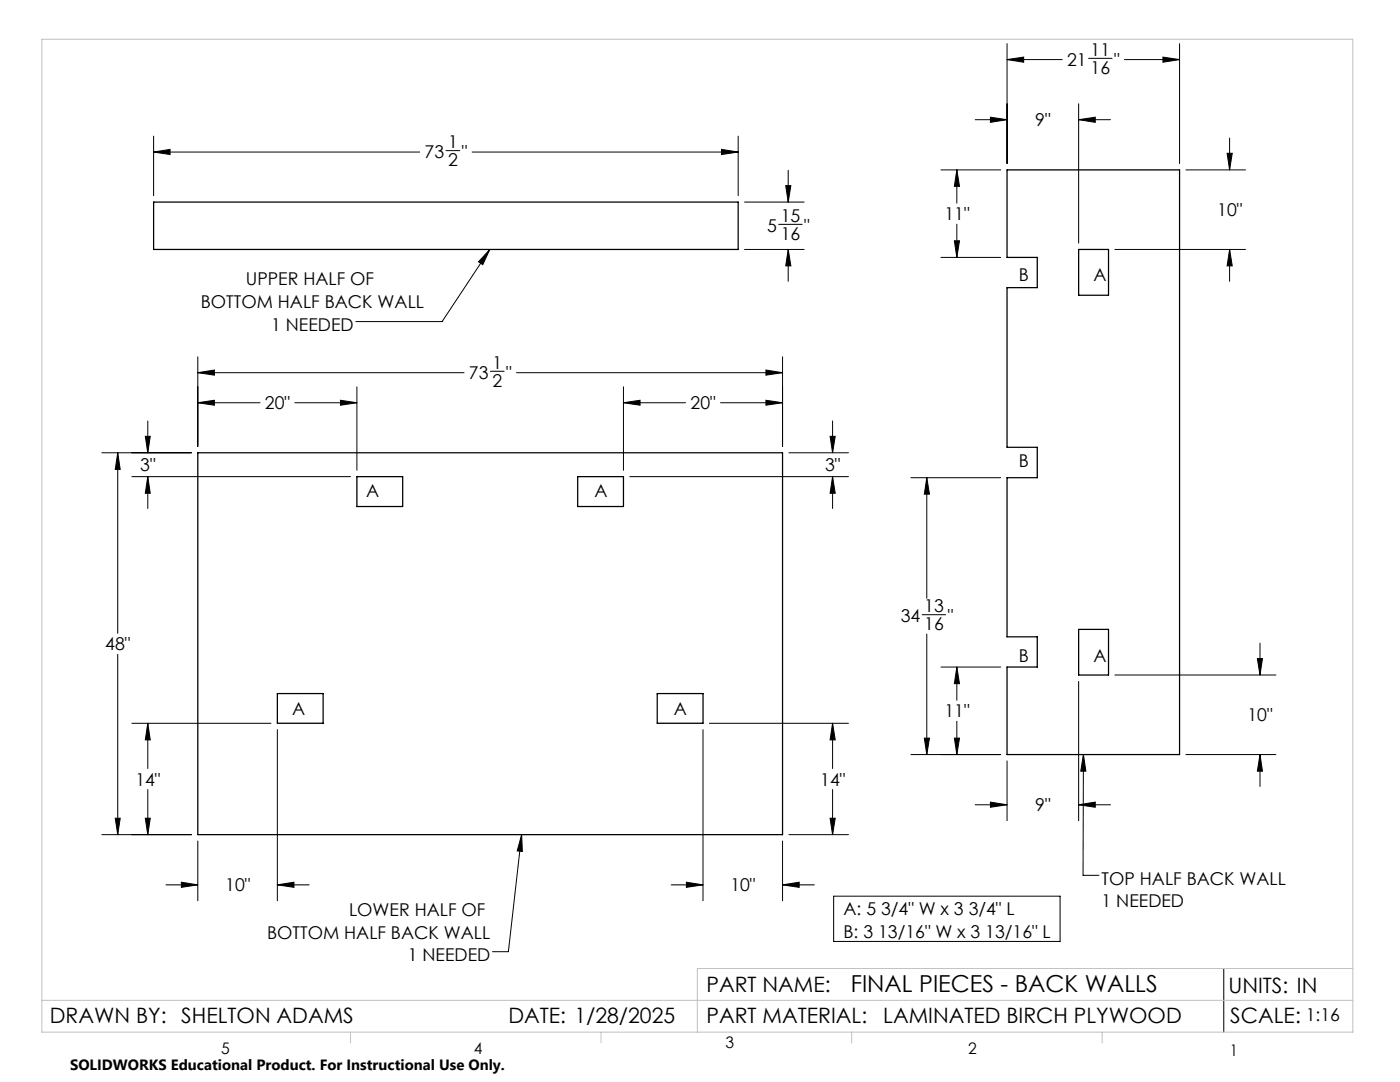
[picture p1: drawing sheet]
<svg xmlns="http://www.w3.org/2000/svg" width="279mm" height="216mm" viewBox="0 0 279 216" stroke-linecap="round" stroke-linejoin="round" font-family="sans-serif">
<path d="M201 33.9h34.4v116.7h-34.4v-17.5h6v-6h-6v-31.8h6v-6h-6v-31.9h6v-6h-6zM30.7 40.3h116.6v9.5h-116.6zM215.3 49.8h5.9v9.1h-5.9zM39.5 90.3h116.7v76.2h-116.7zM71.2 95.1h9.2v6h-9.2zM115.3 95.1h9.1v6h-9.1zM55.4 138.4h9.1v5.9h-9.1zM131.2 138.4h9.1v5.9h-9.1zM215.3 125.6h5.9v9.1h-5.9z" fill="none" stroke="#000" stroke-width=".25"/>
<g fill="none" stroke="#000" stroke-width=".2">
<path d="M201 11.9l3.3-.5v1zM201 8.7v23.9M201 11.9h11M217.2 11.6h4.7M224.4 11.9h11M232.1 11.4l3.3 .5-3.3 .5zM235.4 8.7v23.9M30.7 30.3l3.2-.5v1zM30.7 27.2v11.9M30.7 30.3h53M89 30.1h2.8M94.2 30.3h53.1"/>
<path d="M144 29.8l3.3 .5-3.3 .5zM147.3 27.2v11.9M156.8 37h1l-.5 3.3zM157.3 34v6.3M187.8 33.9h11.9M191 33.9l.5 3.3h-1zM191 33.9v6.6M194.6 23.9h6.4M197.7 23.4l3.3 .5-3.3 .5zM215.3 23.9l3.3-.5v1zM215.3 20.7v27.8M215.3 23.9h6.3"/>
<path d="M236.7 33.9h11.9M244.9 30.6h1l-.5 3.3zM245.4 27.6v6.3M97.8 49.8l-1.5 3-.8-.6zM97.8 49.8l-9.6 14.4h-17.2M148.6 49.8h11.9M148.6 40.3h11.9M155.4 44.8h4.7M157.3 49.8l.5 3.3h-1zM157.3 49.8v6.3M187.8 51.4h11.9M190.5 48h1l-.5 3.4z"/>
<path d="M191 44.7v6.7M222.5 49.8h26.1M245.4 49.8l.5 3.3h-1zM245.4 49.8v6.3M39.5 74.4l3.3-.6v1.1zM39.5 71.2v17.9M39.5 74.4h53.1M67.9 79.9l3.3 .5-3.3 .5zM71.2 77.2v16.6M97.9 74.1h2.7M103.1 74.4h53.1M124.4 77.2v16.6"/>
<path d="M152.9 73.8l3.3 .6-3.3 .5zM152.9 79.9l3.3 .5-3.3 .5zM156.2 71.2v17.9M20.3 90.3h17.9M23.5 90.3l.5 3.4h-1zM23.5 90.3v36.1M26.3 95.1h43.7M29 87.1h1l-.5 3.2zM29.5 95.1l.5 3.3h-1zM29.5 84v6.3M29.5 95.1v6.4M39.5 80.4l3.3-.5v1z"/>
<path d="M39.5 80.4h12.4M58.8 80.4h12.4M124.4 80.4l3.3-.5v1zM124.4 80.4h12.4M125.7 95.1h43.6M143.8 80.4h12.4M157.4 90.3h11.9M165.7 87.1h1l-.5 3.2zM166.2 95.1l.5 3.3h-1zM166.2 84v6.3M166.2 95.1v6.4M181.8 95.3h17.9"/>
<path d="M185 95.3l.5 3.3h-1zM185 95.3v24.1M23.5 130.6v35.9M184 122.7h4.7M185 126.5v24.1M187.8 133.1h11.9M191 133.1l.5 3.3h-1zM191 133.1v6.6M215.3 136v27.8M222.5 134.7h32.1M250.9 131.4h1.1l-.5 3.3zM251.5 128.3v6.4"/>
<path d="M26.3 144.3h27.8M29.5 144.3l.5 3.3h-1zM29.5 144.3v9.1M29.5 157.6v8.9M55.4 145.6v34.1M140.3 145.6v34.1M141.6 144.3h27.7M166.2 144.3l.5 3.3h-1zM166.2 144.3v9.1M166.2 157.6v8.9M181.8 150.6h17.9M184.5 147.3h1l-.5 3.3z"/>
<path d="M190.5 147.3h1l-.5 3.3zM191 143.9v6.7M201 151.8v12M216.2 150.6l.5 3.3h-1zM216.2 150.6l-.1 24.1h3.2M236.7 150.6h17.9M251.5 150.6l.5 3.3h-1.1zM251.5 150.6v6.3M20.3 166.5h17.9M23 163.3h1l-.5 3.2zM29 163.3h1l-.5 3.2zM33.1 176.6h6.4"/>
<path d="M36.2 176l3.3 .6-3.3 .5zM39.5 167.8v11.9M55.4 176.6l3.3-.6v1.1zM55.4 176.6h6.3M104.1 166.5l.1 3.4-1-.1zM104.1 166.5l-2.6 23.4h-3.2M133.9 176.6h6.4M137 176l3.3 .6-3.3 .5zM156.2 176.6l3.3-.6v1.1zM156.2 167.8v11.9M156.2 176.6h6.3M157.4 166.5h11.9"/>
<path d="M165.7 163.3h1l-.5 3.2zM166.4 178.8h45.2v9.1h-45.2zM194.6 160.6h6.4M197.7 160.1l3.3 .5-3.3 .5zM215.3 160.6l3.3-.5v1zM215.3 160.6h6.3M244.2 193.3v12.7"/>
</g>
<path d="M8.4 7.8h261.6v198.2h-261.6zM8.4 199.6h261.6M270 193.3h-130.8v12.7M70 206v2.1M119.9 206v2.1M170 206v2.1M220 206v2.1" fill="none" stroke="#c0c0c0" stroke-width=".2"/>
<path d="M152.9 73.8l3.3 .6-3.3 .5zM39.5 74.4l3.3-.6v1.1zM23.5 90.3l.5 3.4h-1zM23 163.3h1l-.5 3.2zM67.9 79.9l3.3 .5-3.3 .5zM39.5 80.4l3.3-.5v1zM55.4 176.6l3.3-.6v1.1zM36.2 176l3.3 .6-3.3 .5zM29.5 95.1l.5 3.3h-1zM29 87.1h1l-.5 3.2zM29.5 144.3l.5 3.3h-1zM29 163.3h1l-.5 3.2zM124.4 80.4l3.3-.5v1zM152.9 79.9l3.3 .5-3.3 .5zM137 176l3.3 .6-3.3 .5zM156.2 176.6l3.3-.6v1.1zM166.2 144.3l.5 3.3h-1zM165.7 163.3h1l-.5 3.2zM166.2 95.1l.5 3.3h-1zM165.7 87.1h1l-.5 3.2zM104.1 166.5l.1 3.4-1-.1zM144 29.8l3.3 .5-3.3 .5zM30.7 30.3l3.2-.5v1zM157.3 49.8l.5 3.3h-1zM156.8 37h1l-.5 3.3zM97.8 49.8l-1.5 3-.8-.6zM191 33.9l.5 3.3h-1zM190.5 48h1l-.5 3.4zM232.1 11.4l3.3 .5-3.3 .5zM201 11.9l3.3-.5v1zM250.9 131.4h1.1l-.5 3.3zM251.5 150.6l.5 3.3h-1.1zM184.5 147.3h1l-.5 3.3zM185 95.3l.5 3.3h-1zM191 133.1l.5 3.3h-1zM190.5 147.3h1l-.5 3.3zM197.7 160.1l3.3 .5-3.3 .5zM215.3 160.6l3.3-.5v1zM245.4 49.8l.5 3.3h-1zM244.9 30.6h1l-.5 3.3zM215.3 23.9l3.3-.5v1zM197.7 23.4l3.3 .5-3.3 .5zM216.2 150.6l.5 3.3h-1z" fill="#000"/>
<text font-size="4.7" x="169.8" y="198">FINAL PIECES - BACK WALLS</text>
<g font-size="4.2">
<text x="141" y="198">PART NAME:</text>
<text x="245.2" y="198.1">UNITS: IN</text>
<text x="10" y="204.1">DRAWN BY: SHELTON ADAMS</text>
<text x="101.5" y="204.1">DATE: 1/28/2025</text>
<text x="141" y="204.1">PART MATERIAL:</text>
<text x="176.3" y="204.1">LAMINATED BIRCH PLYWOOD</text>
<text x="245.5" y="204.2">SCALE:</text>
</g>
<g font-size="3.5">
<text x="217.7" y="11.1">11</text>
<text x="213" y="13.1">21</text>
<text x="217.7" y="14.7">16</text>
<text x="222.3" y="13.1">&quot;</text>
<text x="89.4" y="29.5">1</text>
<text x="206.6" y="25.2">9&quot;</text>
<text x="84.7" y="31.5">73</text>
<text x="89.4" y="33.1">2</text>
<text x="92.2" y="31.5">&quot;</text>
<text x="153.1" y="46.2">5</text>
<text x="155.8" y="44.2">15</text>
<text x="155.8" y="47.8">16</text>
<text x="160.5" y="46.2">&quot;</text>
<text x="188.5" y="43.9">11&quot;</text>
<text x="242.9" y="43.2">10&quot;</text>
<text x="49.1" y="56.9">UPPER HALF OF</text>
<text x="203.3" y="56">B</text>
<text x="218.2" y="56">A</text>
<text x="40.1" y="61.5">BOTTOM HALF BACK WALL</text>
<text x="54.1" y="66">1 NEEDED</text>
<text x="93.6" y="75.5">73</text>
<text x="98.3" y="73.5">1</text>
<text x="98.3" y="77.1">2</text>
<text x="101" y="75.5">&quot;</text>
<text x="52.9" y="81.7">20&quot;</text>
<text x="137.8" y="81.7">20&quot;</text>
<text x="28" y="94.1">3&quot;</text>
<text x="164.7" y="94.1">3&quot;</text>
<text x="203.3" y="93.1">B</text>
<text x="73.1" y="99.2">A</text>
<text x="118.7" y="99.2">A</text>
<text x="179.8" y="124.1">34</text>
<text x="184.4" y="122.1">13</text>
<text x="184.4" y="125.7">16</text>
<text x="189.1" y="124.1">&quot;</text>
<text x="21" y="129.8">48&quot;</text>
<text x="203.3" y="132.1">B</text>
<text x="218.2" y="132.1">A</text>
<text x="58.3" y="142.6">A</text>
<text x="134.5" y="142.6">A</text>
<text x="188.5" y="143.2">11&quot;</text>
<text x="249" y="144">10&quot;</text>
<text x="27" y="156.8">14&quot;</text>
<text x="163.7" y="156.8">14&quot;</text>
<text x="206.6" y="161.9">9&quot;</text>
<text x="44.9" y="177.9">10&quot;</text>
<text x="145.8" y="177.9">10&quot;</text>
<text x="219.9" y="176.5">TOP HALF BACK WALL</text>
<text x="69.7" y="182.7">LOWER HALF OF</text>
<text x="168.3" y="182.6">A: 5 3/4&quot; W x 3 3/4&quot; L</text>
<text x="219.9" y="181.1">1 NEEDED</text>
<text x="53.3" y="187.3">BOTTOM HALF BACK WALL</text>
<text x="81.4" y="191.8">1 NEEDED</text>
<text x="168.3" y="187.1">B: 3 13/16&quot; W x 3 13/16&quot; L</text>
<text x="260.6" y="203.8">1:16</text>
</g>
<g font-size="3.2">
<text x="144.8" y="209.2">3</text>
<text x="44.2" y="210.4">5</text>
<text x="94.6" y="210.3">4</text>
<text x="193.2" y="210.3">2</text>
<text x="245.4" y="210.6">1</text>
</g>
<text font-size="3" x="14" y="213.5">SOLIDWORKS Educational Product. For Instructional Use Only.</text>
</svg>
